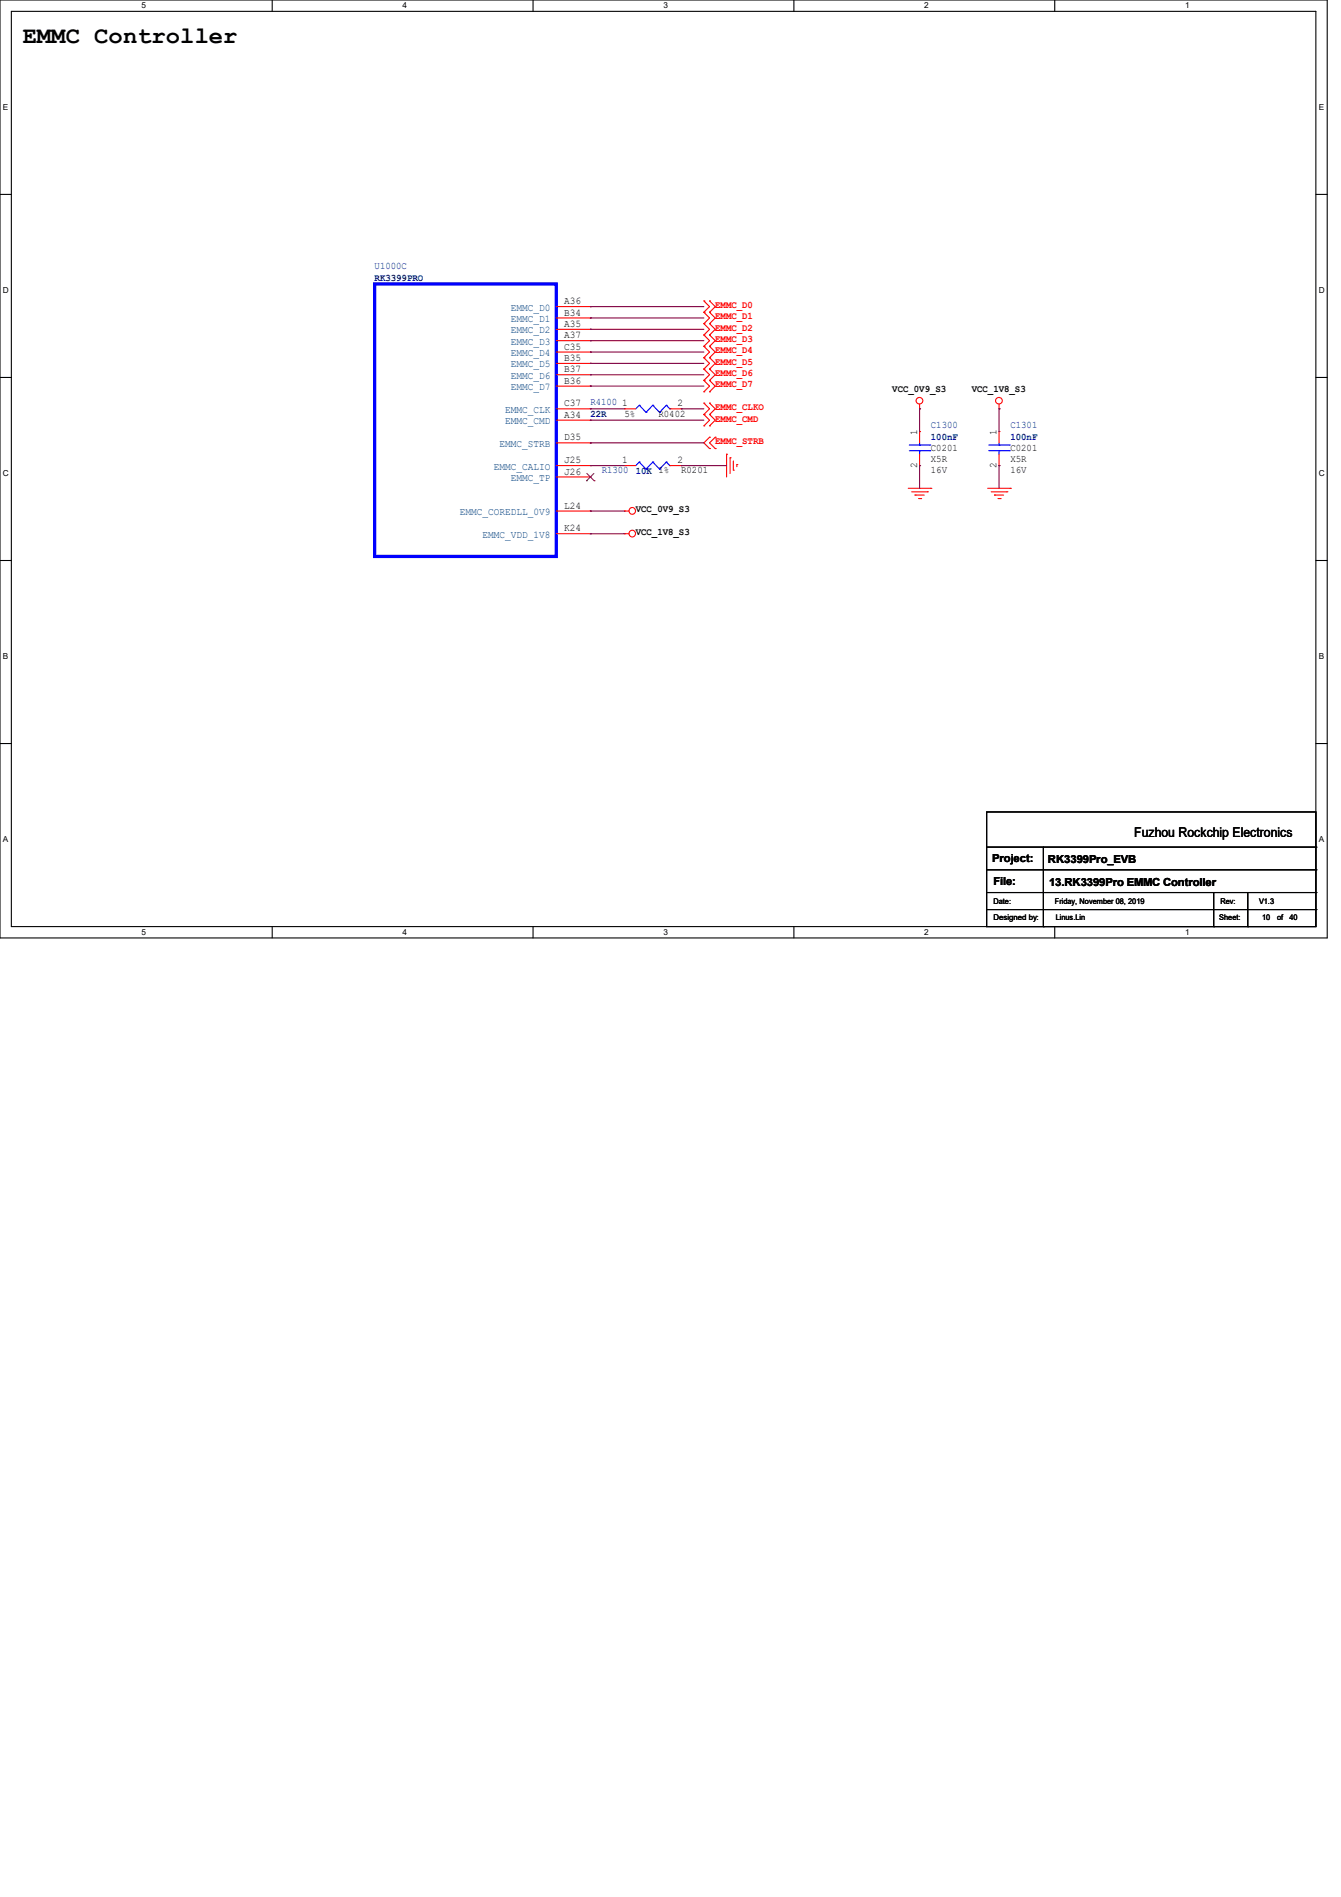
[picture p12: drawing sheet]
<svg xmlns="http://www.w3.org/2000/svg" width="210mm" height="297mm" viewBox="0 0 210 297" stroke-linecap="round" stroke-linejoin="round" font-family="sans-serif">
<path d="M0 0h207.9v146.9h-207.9zM1.8 1.8h204.3v143.3h-204.3z" fill="none" stroke="#000" stroke-width=".17"/>
<g fill="#fff">
<path d="M22.2 .2h.7v1.4h-.7z"/>
<path d="M22.2 145.2h.7v1.4h-.7z"/>
</g>
<path d="M42.6 0v1.8M42.6 145.1v1.8" fill="none" stroke="#000" stroke-width=".17"/>
<g fill="#fff">
<path d="M63 .2h.7v1.4h-.7z"/>
<path d="M63 145.2h.7v1.4h-.7z"/>
</g>
<path d="M83.5 0v1.8M83.5 145.1v1.8" fill="none" stroke="#000" stroke-width=".17"/>
<g fill="#fff">
<path d="M103.9 .2h.7v1.4h-.7z"/>
<path d="M103.9 145.2h.7v1.4h-.7z"/>
</g>
<path d="M124.3 0v1.8M124.3 145.1v1.8" fill="none" stroke="#000" stroke-width=".17"/>
<g fill="#fff">
<path d="M144.7 .2h.7v1.4h-.7z"/>
<path d="M144.7 145.2h.7v1.4h-.7z"/>
</g>
<path d="M165.2 0v1.8M165.2 145.1v1.8" fill="none" stroke="#000" stroke-width=".17"/>
<g fill="#fff">
<path d="M185.6 .2h.7v1.4h-.7z"/>
<path d="M185.6 145.2h.7v1.4h-.7z"/>
<path d="M.5 16.1h.8v1.4h-.8z"/>
<path d="M206.5 16.1h.8v1.4h-.8z"/>
<path d="M.5 44.7h.9v1.4h-.9z"/>
<path d="M206.5 44.7h.9v1.4h-.9z"/>
</g>
<path d="M0 30.4h1.8M206.1 30.4h1.8" fill="none" stroke="#000" stroke-width=".17"/>
<g fill="#fff">
<path d="M.5 73.4h.9v1.4h-.9z"/>
<path d="M206.5 73.4h.9v1.4h-.9z"/>
</g>
<path d="M0 59.1h1.8M206.1 59.1h1.8" fill="none" stroke="#000" stroke-width=".17"/>
<g fill="#fff">
<path d="M.5 102.1h.8v1.4h-.8z"/>
<path d="M206.5 102.1h.8v1.4h-.8z"/>
</g>
<path d="M0 87.8h1.8M206.1 87.8h1.8" fill="none" stroke="#000" stroke-width=".17"/>
<g fill="#fff">
<path d="M.5 130.7h.8v1.4h-.8z"/>
<path d="M206.5 130.7h.8v1.4h-.8z"/>
</g>
<g fill="none" stroke="#000" stroke-width=".17">
<path d="M0 116.4h1.8M206.1 116.4h1.8M154.5 127.1h51.6v18h-51.6zM154.5 132.6h51.6M154.5 136.2h51.6M154.5 139.7h51.6M163.4 132.6v12.5M190.1 139.7v5.4M195.4 139.7v5.4M206.1 132.6h.1M206.1 136.2h.1M206.1 139.7h.1"/>
<path d="M154.5 142.4h51.6M163.4 145.1h.1M190.1 145.1h.1M195.4 145.1h.1M206.1 142.4h.1"/>
</g>
<g fill="none" stroke="#f00" stroke-width=".17">
<path d="M87.1 51.6h5.4M87.1 49.8h5.4M87.1 56.9h5.4M87.1 55.1h5.4M87.1 53.3h5.4M87.1 58.7h5.4M87.1 48h5.4M92.5 51.6h.1M92.5 49.8h.1M92.5 56.9h.1M92.5 55.1h.1M92.5 53.3h.1"/>
<path d="M92.5 58.7h.1M92.5 48h.1M110.2 48.9h.1M110.2 47.1h.1M110.2 50.7h.1M110.2 52.5h.1M110.2 54.2h.1M110.2 56h.1M110.2 57.8h.1M110.2 59.6h.1M110.2 47.1l.9 .9-.9 .9M110.2 48.9l.9 .9-.9 .9"/>
<path d="M110.2 50.7l.9 .9-.9 .9M110.2 52.5l.9 .8-.9 .9M110.2 54.2l.9 .9-.9 .9M110.2 56l.9 .9-.9 .9M110.2 57.8l.9 .9-.9 .9M110.2 59.6l.9 .9-.9 .8M111.1 48.9h.1M111.1 47.1h.1M111.1 50.7h.1M111.1 52.5h.1M111.1 54.2h.1M111.1 56h.1"/>
<path d="M111.1 57.8h.1M111.1 59.6h.1M111.1 47.1l.9 .9-.9 .9M111.1 48.9l.9 .9-.9 .9M111.1 50.7l.9 .9-.9 .9M111.1 52.5l.9 .8-.9 .9M111.1 54.2l.9 .9-.9 .9M111.1 56l.9 .9-.9 .9M111.1 57.8l.9 .9-.9 .9M111.1 59.6l.9 .9-.9 .8M87.1 64h5.4M87.1 69.3h5.4"/>
<path d="M87.1 60.5h5.4M87.1 74.7h5.4M87.1 72.9h5.4M87.1 65.8h5.4M92.5 69.3h.1M92.5 60.5h.1M92.5 74.7h.1M92.5 72.9h.1M92.5 64h.1M92.5 65.8h.1M97.8 64h.1M97.8 72.9h.1"/>
<path d="M97.8 64h1.8M97.8 72.9h1.8M104.9 64h1.8M104.9 72.9h1.8M106.7 64h.1M106.7 72.9h.1M110.2 66.7h.1M110.2 64.9h.1M110.2 63.1h.1M110.2 61.3h.1M110.2 64.9l.9 .9-.9 .9M110.2 63.1l.9 .9-.9 .9"/>
<path d="M111.1 68.5h.1M111.1 70.2h.1M111.1 66.7h.1M111.1 64.9h.1M111.1 63.1h.1M111.1 61.3h.1M111.1 68.5l-.9 .8 .9 .9M111.1 64.9l.9 .9-.9 .9M111.1 63.1l.9 .9-.9 .9M112 70.2h.1M112 68.5h.1M112 68.5l-.9 .8 .9 .9"/>
<path d="M113.8 71.1h.1M113.8 71.1v3.6M114.3 71.7h.1M114.3 71.7v2.4M114.9 73.6h.1M114.9 72.2v1.4M115.4 72.7h.1M115.4 72.7v.4M142.2 76.5h3.6M142.8 77h2.4M143.3 77.5h.1M143.3 77.5h1.4"/>
<path d="M143.8 78.1h.4M144 64h.1M144 67.6h.1M144 72.9h.1M144 63.3v.7M144 67.6v1.7M144 71.1v1.8M144.2 78.1h.1M145.2 77h.1M145.8 76.5h.1M154.7 76.5h3.5M155.2 77h2.5"/>
<path d="M155.7 77.5h.1M155.7 77.5h1.5M156.3 78.1h.3M156.5 64h.1M156.5 67.6h.1M156.5 72.9h.1M156.5 63.3v.7M156.5 67.6v1.7M156.5 71.1v1.8M156.6 78.1h.1M157.7 77h.1M158.2 76.5h.1"/>
<path d="M87.1 80h5.4M87.1 83.6h5.4M92.5 83.6h.1M92.5 80h.1M97.8 80h.1M97.8 83.6h.1M97.8 80h.7M97.8 83.6h.7"/>
<circle cx="99" cy="80" r=".52"/>
<circle cx="144" cy="62.7" r=".52"/>
<circle cx="156.5" cy="62.7" r=".52"/>
<circle cx="99" cy="83.5" r=".52"/>
</g>
<g fill="none" stroke="#00f" stroke-width=".17">
<path d="M100.1 63.5h.1M100.1 72.3h.1M100.1 63.5l-.5 .5M100.1 63.5l1.1 1.1M100.1 72.3l-.5 .6M100.1 72.3l1.1 1.1M101.2 64.6h.1M101.2 73.4h.1M102.2 63.5h.1M102.2 72.3h.1M102.2 63.5l-1 1.1M102.2 63.5l1.1 1.1"/>
<path d="M102.2 72.3l-1 1.1M102.2 72.3l1.1 1.1M103.3 64.6h.1M103.3 73.4h.1M104.4 63.5h.1M104.4 72.3h.1M104.4 63.5l-1.1 1.1M104.4 63.5l.5 .5M104.4 72.3l-1.1 1.1M104.4 72.3l.5 .6M104.9 64h.1M104.9 72.9h.1"/>
<path d="M142.4 70.6h3.2M142.4 69.7h3.2M144 69.7h.1M144 70.6h.1M144 69.3v.4M144 70.6v.5M145.6 70.6h.1M145.6 69.7h.1M154.9 70.6h3.2M154.9 69.7h3.2M156.5 69.7h.1M156.5 70.6h.1"/>
<path d="M156.5 69.3v.4M156.5 70.6v.5M158.1 70.6h.1M158.1 69.7h.1"/>
</g>
<path d="M58.7 44.4h28.4v42.7h-28.4z" fill="none" stroke="#00f" stroke-width=".51"/>
<path d="M91.9 75.3h.1M91.9 74.1l1.1 1.2M93 74.1l-1.1 1.2M93 75.3h.1" fill="none" stroke="#804000" stroke-width=".16"/>
<g fill="none" stroke="#800040" stroke-width=".17">
<path d="M92.5 48h.1M92.5 58.7h.1M92.5 56.9h.1M92.5 55.1h.1M92.5 53.3h.1M92.5 51.6h.1M92.5 49.8h.1M92.5 48h17.7M92.5 58.7h17.7M92.5 56.9h17.7M92.5 55.1h17.7M92.5 53.3h17.7"/>
<path d="M92.5 51.6h17.7M92.5 49.8h17.7M92.5 72.9h.1M92.5 69.3h.1M92.5 65.8h.1M92.5 60.5h.1M92.5 64h.1M92.5 72.9h5.3M92.5 69.3h17.7M92.5 65.8h17.7M92.5 60.5h17.7M92.5 64h5.3"/>
<path d="M106.7 72.9h.1M106.7 64h.1M106.7 72.9h7.1M106.7 64h3.5M144 64h.1M144 72.9h.1M144 64v3.6M144 72.9v3.6M156.5 64h.1M156.5 72.9h.1M156.5 64v3.6M156.5 72.9v3.6"/>
<path d="M92.5 80h.1M92.5 83.6h.1M92.5 80h5.3M92.5 83.6h5.3"/>
</g>
<text font-size="3.7" x="3.6" y="6.7">EMMC Controller</text>
<text font-size="2.1" x="177.6" y="131">Fuzhou Rockchip Electronics</text>
<g font-size="1.7">
<text x="155.4" y="135">Project:</text>
<text x="164.1" y="135.1">RK3399Pro_EVB</text>
<text x="155.6" y="138.5">File:</text>
<text x="164.3" y="138.7">13.RK3399Pro EMMC Controller</text>
</g>
<g font-size="1.6" fill="#000080">
<text x="58.7" y="43.9">RK3399PRO</text>
<text x="58.7" y="42.1">U1000C</text>
<text x="92.5" y="63.5">R4100</text>
<text x="92.5" y="65.3">22R</text>
<text x="145.8" y="67">C1300</text>
<text x="145.8" y="68.8">100nF</text>
<text x="158.2" y="67">C1301</text>
<text x="158.2" y="68.8">100nF</text>
<text x="94.2" y="74.1">R1300</text>
<text x="99.6" y="74.2">10K 1%</text>
</g>
<g font-size="1.6">
<text x="88.3" y="47.6">A36</text>
<text x="88.3" y="51.2">A35</text>
<text x="88.3" y="49.4">B34</text>
<text x="88.3" y="53">A37</text>
<text x="88.3" y="56.5">B35</text>
<text x="88.3" y="54.7">C35</text>
<text x="88.3" y="58.3">B37</text>
<text x="88.3" y="60.1">B36</text>
<text x="88.3" y="63.6">C37</text>
<text x="88.3" y="65.4">A34</text>
<text x="97.5" y="63.6">1</text>
<text x="97.8" y="65.2">5%</text>
<text x="103.1" y="65.2">R0402</text>
<text x="106.1" y="63.6">2</text>
<text x="139.7" y="61.4">VCC_0V9_S3</text>
<text x="152.2" y="61.4">VCC_1V8_S3</text>
<text x="88.3" y="69">D35</text>
<text x="143.6" y="68.1" transform="rotate(-90 143.6 68.1)">1</text>
<text x="145.8" y="70.6">C0201</text>
<text x="156.1" y="68.1" transform="rotate(-90 156.1 68.1)">1</text>
<text x="158.2" y="70.6">C0201</text>
<text x="88.3" y="74.3">J26</text>
<text x="88.3" y="72.5">J25</text>
<text x="97.5" y="72.5">1</text>
<text x="106.1" y="72.5">2</text>
<text x="106.7" y="74.1">R0201</text>
<text x="143.6" y="73.2" transform="rotate(-90 143.6 73.2)">2</text>
<text x="145.8" y="72.3">X5R</text>
<text x="145.8" y="74.1">16V</text>
<text x="156.1" y="73.2" transform="rotate(-90 156.1 73.2)">2</text>
<text x="158.2" y="72.3">X5R</text>
<text x="158.2" y="74.1">16V</text>
<text x="88.3" y="83.2">K24</text>
<text x="88.3" y="79.6">L24</text>
<text x="99.6" y="80.2">VCC_0V9_S3</text>
<text x="99.6" y="83.8">VCC_1V8_S3</text>
</g>
<g font-size="1.6" fill="#004080">
<text x="80" y="52.2">EMMC_D2</text>
<text x="80" y="50.4">EMMC_D1</text>
<text x="80" y="54">EMMC_D3</text>
<text x="80" y="48.6">EMMC_D0</text>
<text x="80" y="57.5">EMMC_D5</text>
<text x="80" y="55.8">EMMC_D4</text>
<text x="80" y="59.3">EMMC_D6</text>
<text x="79.1" y="64.6">EMMC_CLK</text>
<text x="80" y="61.1">EMMC_D7</text>
<text x="78.2" y="70">EMMC_STRB</text>
<text x="79.1" y="66.4">EMMC_CMD</text>
<text x="77.3" y="73.5">EMMC_CALIO</text>
<text x="80" y="75.3">EMMC_TP</text>
<text x="72" y="80.6">EMMC_COREDLL_0V9</text>
<text x="75.6" y="84.2">EMMC_VDD_1V8</text>
</g>
<g font-size="1.6" fill="#f00">
<text x="112" y="48.2">EMMC_D0</text>
<text x="112" y="50">EMMC_D1</text>
<text x="112" y="51.8">EMMC_D2</text>
<text x="112" y="53.5">EMMC_D3</text>
<text x="112" y="55.3">EMMC_D4</text>
<text x="112" y="57.1">EMMC_D5</text>
<text x="112" y="58.9">EMMC_D6</text>
<text x="112" y="66">EMMC_CMD</text>
<text x="112" y="64.2">EMMC_CLKO</text>
<text x="112" y="60.7">EMMC_D7</text>
<text x="112" y="69.6">EMMC_STRB</text>
</g>
<g font-size="1.3">
<text x="22.2" y="1.3">5</text>
<text x="63" y="1.3">4</text>
<text x="103.9" y="1.3">3</text>
<text x="144.7" y="1.3">2</text>
<text x="185.6" y="1.3">1</text>
<text x=".5" y="17.2">E</text>
<text x="206.5" y="17.2">E</text>
<text x=".5" y="45.9">D</text>
<text x="206.5" y="45.9">D</text>
<text x=".5" y="74.5">C</text>
<text x="206.5" y="74.5">C</text>
<text x=".5" y="103.2">B</text>
<text x="206.5" y="103.2">B</text>
<text x=".5" y="131.9">A</text>
<text x="206.5" y="131.9">A</text>
<text x="22.2" y="146.4">5</text>
<text x="63" y="146.4">4</text>
<text x="103.9" y="146.4">3</text>
<text x="144.7" y="146.4">2</text>
<text x="185.6" y="146.4">1</text>
</g>
<g font-size="1.2">
<text x="155.6" y="141.6">Date:</text>
<text x="165.2" y="141.6">Friday, November 08, 2019</text>
<text x="191.1" y="141.6">Rev:</text>
<text x="197.2" y="141.6">V1.3</text>
<text x="155.6" y="144.1">Designed by:</text>
<text x="165.3" y="144.1">Linus.Lin</text>
<text x="191" y="144.1">Sheet:</text>
<text x="197.7" y="144.1">10</text>
<text x="200" y="144.1">of</text>
<text x="202" y="144.1">40</text>
</g>
</svg>
